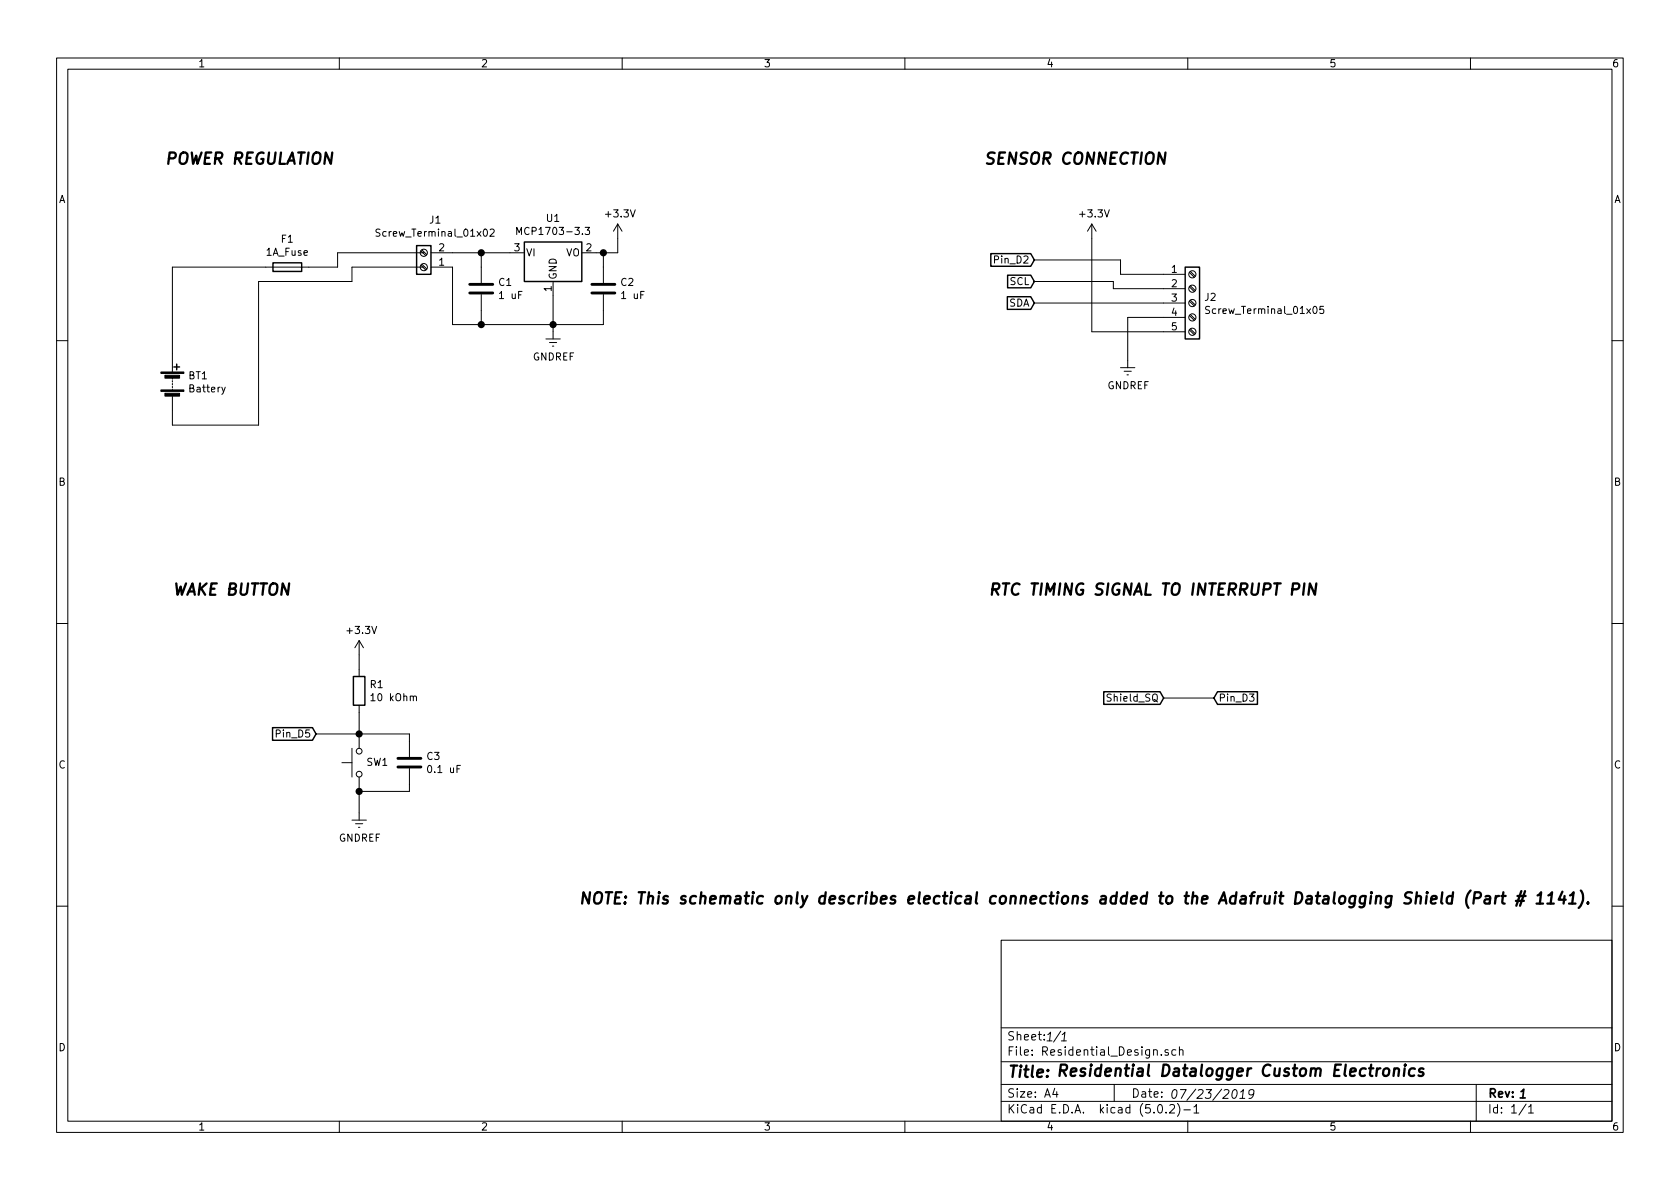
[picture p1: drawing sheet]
<svg xmlns="http://www.w3.org/2000/svg" width="297mm" height="210mm" viewBox="0 0 297 210" stroke-linecap="round" stroke-linejoin="round" font-family="sans-serif">
<g fill="none" stroke="#000" stroke-width=".18">
<path d="M10 10.3h277v189.9h-277zM12 12.2h273v186.1h-273zM60 10.3v1.9M110 10.3v1.9M160 10.3v1.9M210 10.3v1.9M260 10.3v1.9M109.2 39.6v5.1h-6.3M109.2 39.6l-.7 1.3M109.2 39.6l.8 1.3M193 39.6v19.1h16.5M193 39.6l-.7 1.3"/>
<path d="M193 39.6l.8 1.3M67.2 40.6l-.5-.1-.2 .1 .1 .5 .5 .2 .1 .2-.2 .3-.5-.1M74.4 44.4l.9 .8M74.4 46.9l.9 .8M74.6 44.2l.9 .8M74.6 46.7l.9 .9M74.9 47.2h-12.7v2.6h-16.5v25.4h-15.2v-5.1M74.9 44.7h-15.2v2.5h-29.2v18.6M76.2 47.2h3.8v10.2h26.7v-5.3M76.2 44.7h16.5M85.1 44.7v5.3M85.1 52.1v5.3"/>
<path d="M86.7 40.6l.4-.1 .3 .4-.1 .2-.7 .7h.8M91.4 41.5v-1.3l.4 .9 .4-.9v1.3M96.5 59.9h2.6M97.8 49.8v10.1M103.5 40.2h.7l-.4 .5 .4 .1-.1 .6-.5 .1-.1-.2M106.7 44.7v5.3M182.9 46h15.2v2.5h11.4M182.9 49.8h13.9v1.2h12.7M182.9 53.6h26.6M209.5 56.1h-10.1v8.9M210.3 58.3l.9 .9M210.3 55.8l.9 .8"/>
<path d="M210.3 53.3l.9 .8M210.3 50.7l.9 .9M210.3 48.2l.9 .8M210.5 58.2l.8 .8M210.5 55.6l.8 .9M210.5 53.1l.8 .8M210.5 50.5l.8 .9M210.5 48l.8 .8M213.9 54.2h-.5l-.2 .1 .1 .4 .5 .3 .1 .2-.3 .2h-.4M234 54.2h-.6l-.1 .6 .2-.1h.5v.6l-.2 .1-.5-.1M10 60.2h2M30.5 66.8v.3"/>
<path d="M30.5 67.3v.3M30.5 67.8v.3M30.5 68.3v.3M30.5 68.8v.3M39.8 68.5l-.4 1.1-.2 .1M97.2 60.6h1.2M97.7 61.2h.2M198.1 65h2.6M198.8 65.7h1.2M199.3 66.3h.2M285 60.2h2M10 110.3h2"/>
<path d="M63.5 113.3v6.3M63.5 113.3l-.8 1.2M63.5 113.3l.8 1.2M285 110.3h2M55.9 129.8h16.5v4.1M60.5 134.9h1.7M62.2 132.3v5.1M63.5 124.7v7.6M63.5 137.4v7.6M72.4 135.9v4h-8.9M73.1 123.3l.2-.2h.3v.8M205.7 123.4h8.9"/>
<path d="M62.2 145h2.6M62.9 145.7h1.2M63.4 146.3h.2M10 160.2h2M177 166.3h108v32h-108zM285 160.2h2M60 198.3v1.9M110 198.3v1.9M160 198.3v1.9M177 194.8h108M177 191.8h108M177 187.8h108"/>
<path d="M177 181.8h108M186.5 192.5l-.4 1h1M186.8 193v1M187.6 182.3l-1.3 2M187.7 184.1h.8M197 191.8v3M204.8 195.5l.4-.2a.94 .94 0 0 1 0 1.5 .79 .79 0 0 1-.4-1.3zM205.3 186.5v.1M206.2 196.7v.1M206.6 185.7l-.4-.1-.2 .2v.2l.6 .2v.3h-.6M206.8 195.5l.2-.2h.4l.2 .2 .1 .3-.1 .2-.8 .8h.9M207.4 192.8l.4-.1a.94 .94 0 0 1-.3 1.5l-.2-.1-.1-.5z"/>
<path d="M207.9 185.7l-.4-.1-.3 .3 .1 .6h.6M208.2 195.1a1.71 1.71 0 0 1 0 2.3M208.5 185.7l.3-.1 .3 .1 .1 .9M208.5 185.1v1.5M208.7 192.7h1l-.8 1.5M209.3 196.3h1.2M210 198.3v1.9M211.1 195.8l.4-.5v1.5M211.1 196.8h.9M211.4 192.6l-1.5 2M260 198.3v1.9M261 191.8v6.5"/>
<path d="M269.8 195.2l-1.2 2M270.3 195.8l.4-.5v1.5M270.3 196.8h.8"/>
<circle cx="74.9" cy="44.7" r=".63"/>
<circle cx="74.9" cy="47.2" r=".63"/>
<circle cx="210.8" cy="51" r=".63"/>
<circle cx="210.8" cy="58.7" r=".63"/>
<circle cx="210.8" cy="53.6" r=".63"/>
<circle cx="210.8" cy="56.1" r=".63"/>
<circle cx="210.8" cy="48.5" r=".63"/>
<circle cx="63.5" cy="132.8" r=".51"/>
<circle cx="63.5" cy="136.9" r=".51"/>
</g>
<path d="M83.1 51.8h4M83.1 50.3h4M104.6 51.8h4.1M104.6 50.3h4.1M70.4 135.6h4M70.4 134.1h4" fill="none" stroke="#000" stroke-width=".51"/>
<g fill="#000" stroke="#000" stroke-width=".25">
<circle cx="85.1" cy="57.4" r=".51"/>
<circle cx="85.1" cy="44.7" r=".51"/>
<circle cx="97.8" cy="57.4" r=".51"/>
<circle cx="106.7" cy="44.7" r=".51"/>
<circle cx="63.5" cy="139.9" r=".51"/>
<circle cx="63.5" cy="129.8" r=".51"/>
</g>
<g fill="none" stroke="#000" stroke-width=".25">
<path d="M48.3 46.5h5v1.5h-5zM73.7 43.4h2.5v5.1h-2.5zM92.7 42.8h10.2v7h-10.2zM175.2 44.9h7l.7 1.1-.7 1.1h-7zM178.1 52.5h4.1l.7 1.1-.7 1.1h-4.1zM178.2 48.7h4l.7 1.1-.7 1.1h-4zM209.5 47.2h2.6v12.7h-2.6zM30.7 64.9h1M31.2 64.4v1M62.5 119.6h2v5.1h-2zM48.2 128.7h7l.7 1.1-.7 1.1h-7zM195.1 122.3h10l.6 1.1-.6 1.2h-10z"/>
<path d="M215.3 122.3h7v2.3h-7l-.7-1.2z"/>
</g>
<path d="M28.4 69h4.1v.2h-4.1zM28.4 65.8h4.1v.2h-4.1zM29.2 69.5h2.5v.5h-2.5zM29.2 66.4h2.5v.5h-2.5z" fill="#000" stroke="#000" stroke-width=".18"/>
<g fill="none" stroke="#000" stroke-width=".41">
<path d="M175.9 27.1a.87 .87 0 0 0-1.1 0 .44 .44 0 0 0-.1 .5 .44 .44 0 0 0 .3 .3 .65 .65 0 0 1 .7 .5l-.1 .4-.3 .2-.8-.1M175.5 104.2h.8a.56 .56 0 0 0 .4-.5 .56 .56 0 0 0-.3-.5h-.8l-.2 2M175.9 104.2l.6 1M177.3 103.2h1.2M177.9 103.2l-.3 2M104.3 157.8l-.2 2-.9-2-.3 2M105.3 158.1a.7 .7 0 0 1 1.1 0 1.54 1.54 0 0 1-.6 1.7l-.6-.1a1.55 1.55 0 0 1 .1-1.6zM107.1 157.8h1.2M107.7 157.8l-.3 2M108.8 158.7h.7M109.9 157.8h-1l-.2 2h.9M110.5 159.6v.2l-.1-.1 .1-.1v.2"/>
<path d="M110.6 158.5l.1 .1h-.2l.1-.1v.2M112.9 157.8h1.2M113.5 157.8l-.2 2M114.6 158.6a.5 .5 0 0 1 .9 .1l-.2 1.1M114.8 157.8l-.3 2M116.5 158.4l-.2 1.4M116.6 157.8l-.1 .1h.1v-.1l-.1 .2M118.1 158.5a.47 .47 0 0 0-.8 .3v.2l.7 .2a.39 .39 0 0 1-.2 .6l-.6-.1M121.2 158.5a.47 .47 0 0 0-.8 .3l.1 .2 .7 .2a.39 .39 0 0 1-.3 .6l-.6-.1M123.1 158.5a.66 .66 0 0 0-1 .3l-.1 .6 .1 .3 .2 .1 .6-.1M123.9 158.6a.56 .56 0 0 1 .8-.1l-.1 1.3M124 157.8l-.2 2"/>
<path d="M125.6 159.1l.9-.2v-.4l-.6-.1-.3 .3v1l.2 .1 .6-.1M127.4 158.6a.5 .5 0 0 1 .9 .1l-.1 1.1M127.5 158.4l-.2 1.4M128.3 158.7l.3-.3 .5 .1-.1 1.3M187.5 189.3h.7a.55 .55 0 0 0 .5-.5 .55 .55 0 0 0-.4-.5h-.7l-.3 2M187.9 189.3l.6 1M189.3 189.6l1-.2v-.4l-.6-.1-.3 .3v1l.1 .1 .6-.1M191.9 189a.49 .49 0 0 0-.8 .3l.1 .2 .6 .2 .1 .3-.4 .3-.5-.1M192.9 188.9l-.2 1.4M192.9 188.3l-.1 .1h.2l-.1-.1v.1M194.7 189a.66 .66 0 0 0-1 .3l-.1 .6 .2 .3 .1 .1 .6-.1M194.7 188.3l-.2 2"/>
</g>
<path d="M268.8 194.2h.9" fill="none" stroke="#000" stroke-width=".3"/>
<g font-size="2.8">
<text x="29.9" y="29.1">POWER REGULATION</text>
<text x="175.6" y="29.1">SENSOR CONNECTION</text>
<text x="31.1" y="105.3">WAKE BUTTON</text>
<text x="179.2" y="105.3">RTC TIMING SIGNAL TO INTERRUPT PIN</text>
<text x="129.7" y="159.9">NOTE: This schematic only describes electical connections added to the Adafruit Datalogging Shield (Part # 1141).</text>
<text x="178" y="190.5">Title:</text>
<text x="195.4" y="190.4">Residential Datalogger Custom Electronics</text>
</g>
<g font-size="2.2">
<text x="188" y="184.1">1</text>
<text x="211.5" y="194.3">07/23/2019</text>
<text x="269.3" y="194.2">1</text>
</g>
<g font-size="2.1">
<text x="178" y="184">Sheet: /1</text>
<text x="178" y="186.7">File: Residential_Design.sch</text>
<text x="178" y="196.9">KiCad E.D.A. kicad (5.0.2)-1</text>
<text x="178" y="194.1">Size: A4</text>
<text x="200" y="194.1">Date:</text>
<text x="263" y="194.1">Rev:</text>
<text x="263" y="196.9">Id: 1/1</text>
</g>
<g font-size="1.8">
<text x="35" y="11.9">1</text>
<text x="85" y="11.9">2</text>
<text x="135" y="11.9">3</text>
<text x="185" y="11.9">4</text>
<text x="235" y="11.9">5</text>
<text x="285" y="11.9">6</text>
<text x="10.4" y="35.9">A</text>
<text x="285.4" y="35.9">A</text>
<text x="67.2" y="41.9">Screw_Terminal_01x02</text>
<text x="76" y="39.5">J1</text>
<text x="92.3" y="41.5">MCP1703-3.3</text>
<text x="96.7" y="39.2">U1</text>
<text x="107.3" y="38.4">+3.3V</text>
<text x="191.1" y="38.4">+3.3V</text>
<text x="47.1" y="45.2">1A_Fuse</text>
<text x="49.8" y="42.9">F1</text>
<text x="77.6" y="47">1</text>
<text x="77.6" y="44.4">2</text>
<text x="91" y="44.4">3</text>
<text x="93" y="45.3">VI</text>
<text x="100.1" y="45.3">VO</text>
<text x="103.7" y="44.4">2</text>
<text x="176.1" y="46.6">Pin_D2</text>
<text x="88.2" y="50.6">C1</text>
<text x="88.5" y="52.9">1 uF</text>
<text x="97.5" y="51.5" transform="rotate(-90 97.5 51.5)">1</text>
<text x="98.4" y="49.5" transform="rotate(-90 98.4 49.5)">GND</text>
<text x="109.8" y="50.6">C2</text>
<text x="110.1" y="52.9">1 uF</text>
<text x="178.6" y="50.4">SCL</text>
<text x="207.2" y="48.3">1</text>
<text x="207.2" y="50.8">2</text>
<text x="207.2" y="53.3">3</text>
<text x="213.1" y="53.2">J2</text>
<text x="178.4" y="54.2">SDA</text>
<text x="207.2" y="55.9">4</text>
<text x="207.2" y="58.4">5</text>
<text x="213.9" y="55.5">Screw_Terminal_01x05</text>
<text x="94.2" y="63.7">GNDREF</text>
<text x="33.4" y="67.1">BT1</text>
<text x="33.6" y="69.4">Battery</text>
<text x="195.8" y="68.8">GNDREF</text>
<text x="10.4" y="85.9">B</text>
<text x="285.4" y="85.9">B</text>
<text x="61.5" y="112.1">+3.3V</text>
<text x="65.5" y="121.7">R1</text>
<text x="65.9" y="124">10 kOhm</text>
<text x="196.1" y="124.1">Shield_SQ</text>
<text x="215.4" y="124.1">Pin_D3</text>
<text x="49.1" y="130.4">Pin_D5</text>
<text x="10.4" y="135.9">C</text>
<text x="64.8" y="135.4">SW1</text>
<text x="75.5" y="134.4">C3</text>
<text x="75.9" y="136.7">0.1 uF</text>
<text x="285.4" y="135.9">C</text>
<text x="59.9" y="148.8">GNDREF</text>
<text x="10.4" y="185.9">D</text>
<text x="285.4" y="185.9">D</text>
<text x="35" y="199.9">1</text>
<text x="85" y="199.9">2</text>
<text x="135" y="199.9">3</text>
<text x="185" y="199.9">4</text>
<text x="235" y="199.9">5</text>
<text x="285" y="199.9">6</text>
</g>
</svg>
